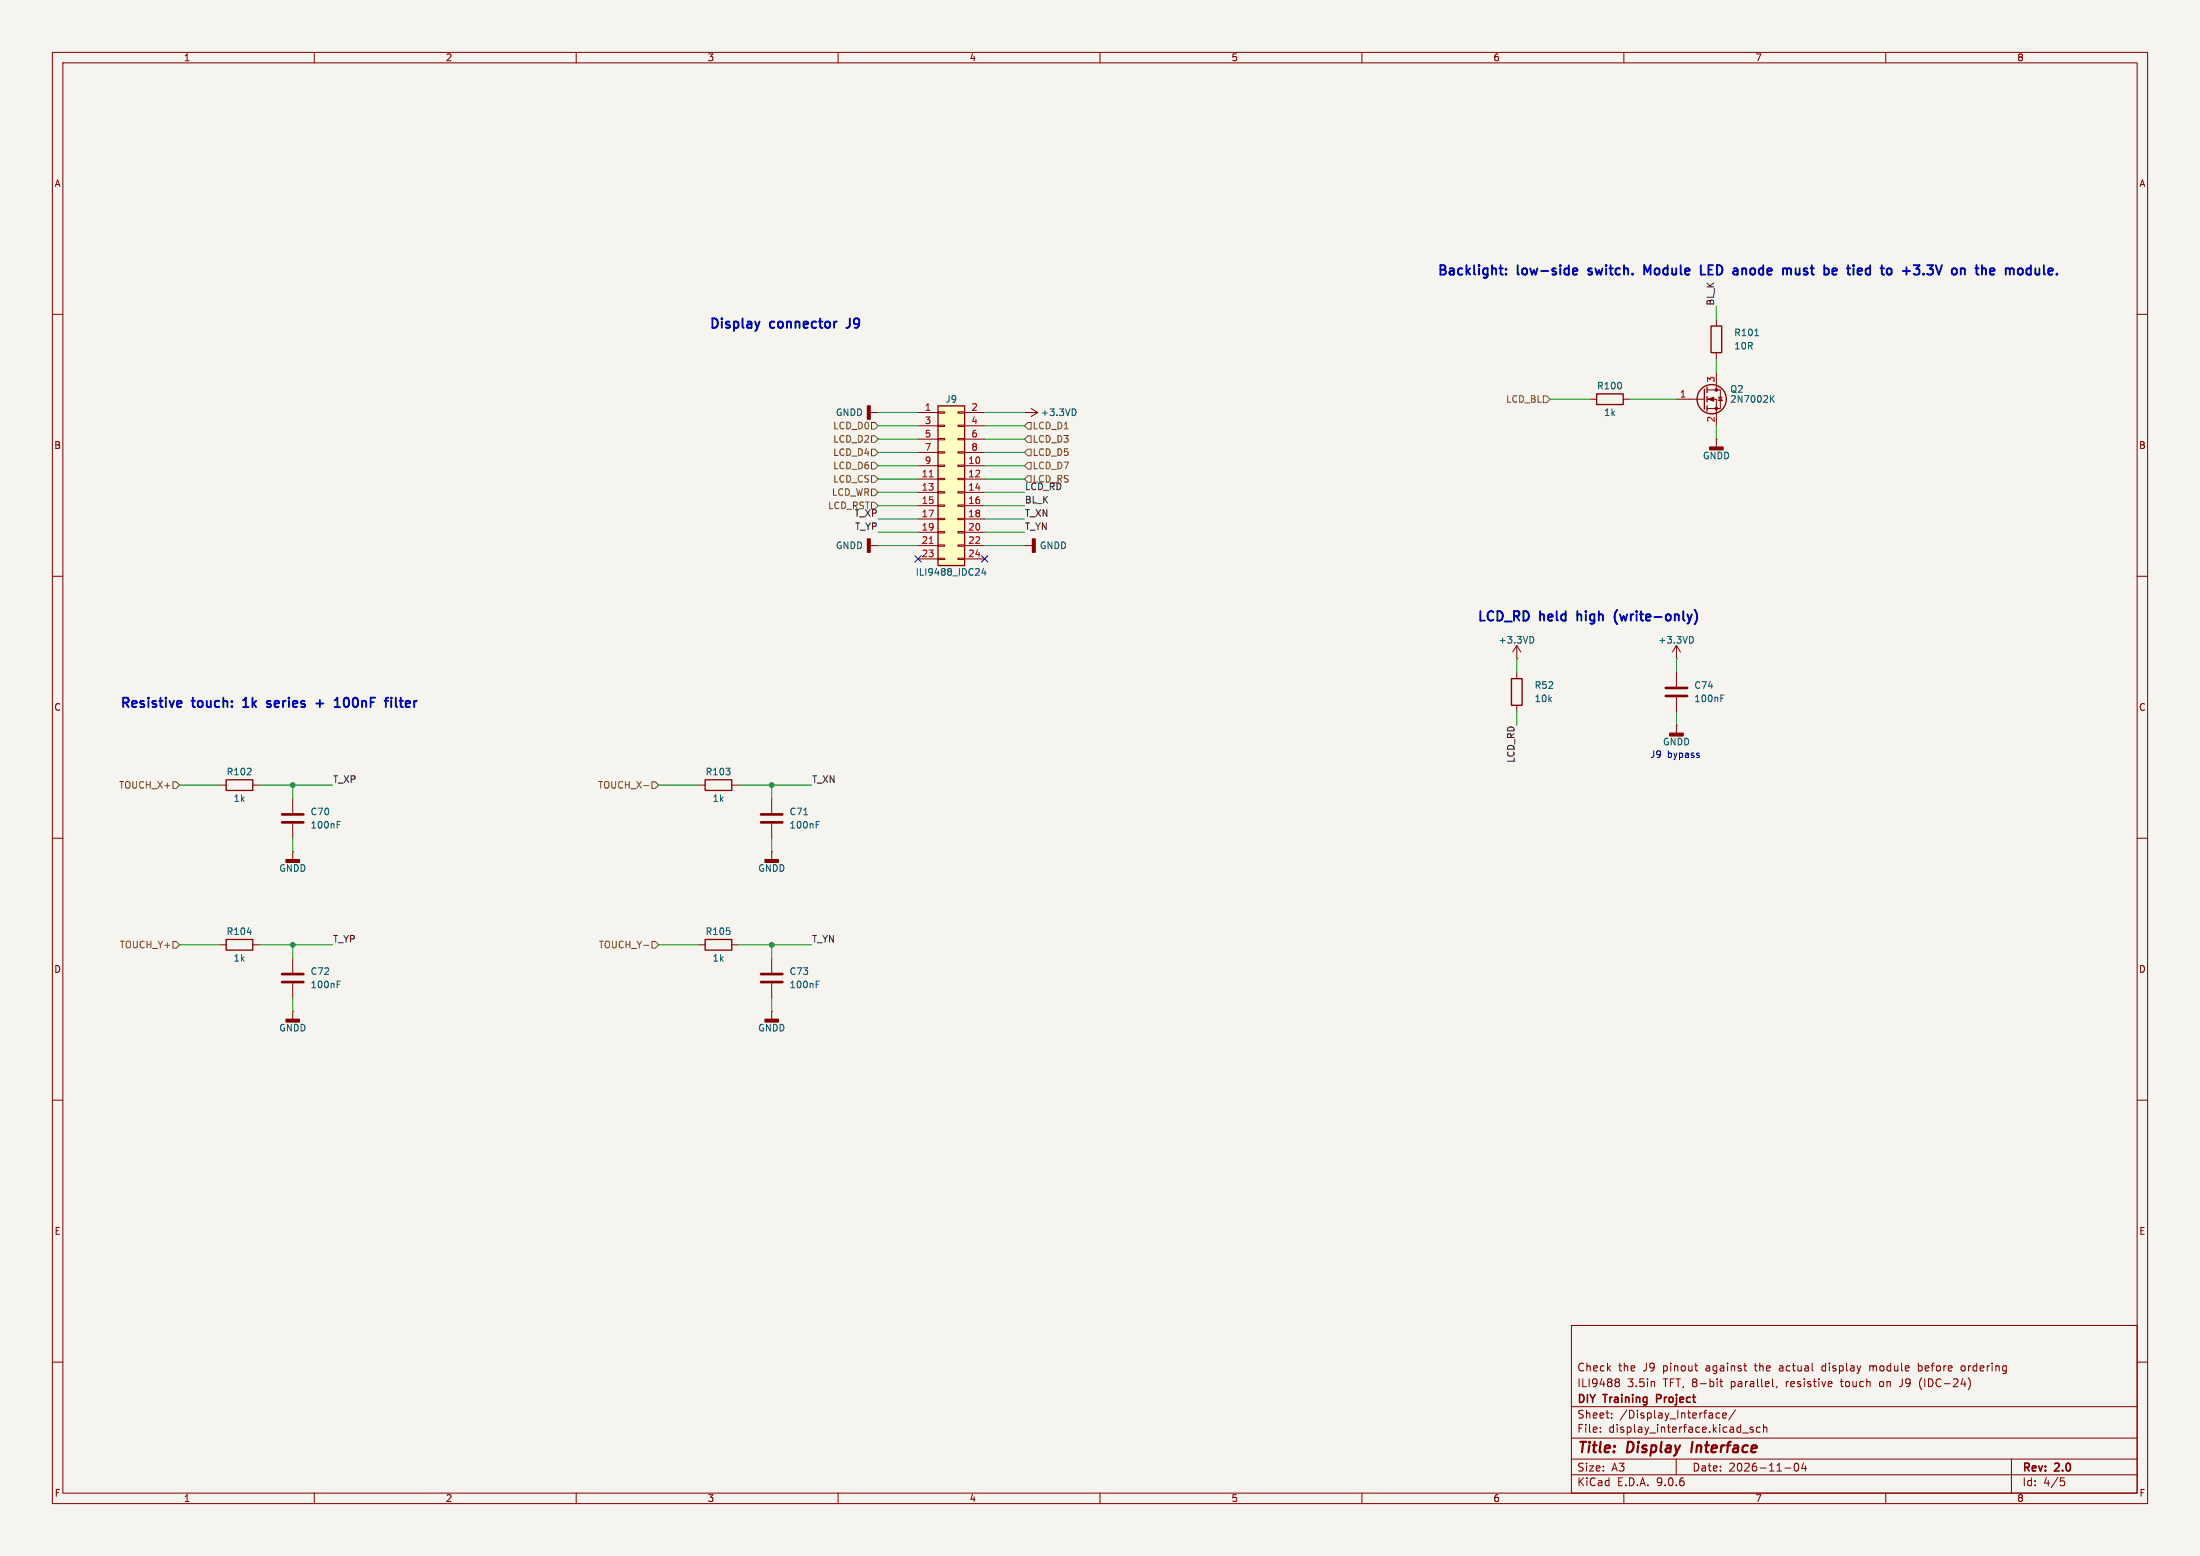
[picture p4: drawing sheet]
(kicad_sch
 (version 20250114)
 (generator "eeschema")
 (generator_version "9.0")
 (paper "A3")
 (title_block
  (title "Display Interface")
  (date "2026-11-04")
  (rev "2.0")
  (company "DIY Training Project")
  (comment 1 "ILI9488 3.5in TFT, 8-bit parallel, resistive touch on J9 (IDC-24)")
  (comment 2 "Check the J9 pinout against the actual display module before ordering"))
 (lib_symbols
  (symbol "Connector_Generic:Conn_02x12_Odd_Even"
   (pin_names
    (offset 1.016) (hide yes)) (exclude_from_sim no) (in_bom yes) (on_board yes)
   (property "Reference" "J" (at 1.27 15.24 0) (effects (font (size 1.27 1.27))))
   (property "Value" "Conn_02x12_Odd_Even" (at 1.27 -17.78 0) (effects (font (size 1.27 1.27))))
   (property "Footprint" "" (at 0 0 0) (effects (font (size 1.27 1.27)) (hide yes)))
   (property "Datasheet" "~" (at 0 0 0) (effects (font (size 1.27 1.27)) (hide yes)))
   (property "Description" "Generic connector, double row, 02x12, odd/even pin numbering scheme (row 1 odd numbers, row 2 even numbers), script generated (kicad-library-utils/schlib/autogen/connector/)" (at 0 0 0) (effects (font (size 1.27 1.27)) (hide yes)))
   (symbol "Conn_02x12_Odd_Even_1_1"
    (rectangle (start -1.27 13.97) (end 3.81 -16.51) (stroke (width 0.254) (type default)) (fill (type background)))
    (rectangle (start -1.27 12.827) (end 0 12.573) (stroke (width 0.1524) (type default)) (fill (type none)))
    (rectangle (start -1.27 10.287) (end 0 10.033) (stroke (width 0.1524) (type default)) (fill (type none)))
    (rectangle (start -1.27 7.747) (end 0 7.493) (stroke (width 0.1524) (type default)) (fill (type none)))
    (rectangle (start -1.27 5.207) (end 0 4.953) (stroke (width 0.1524) (type default)) (fill (type none)))
    (rectangle (start -1.27 2.667) (end 0 2.413) (stroke (width 0.1524) (type default)) (fill (type none)))
    (rectangle (start -1.27 0.127) (end 0 -0.127) (stroke (width 0.1524) (type default)) (fill (type none)))
    (rectangle (start -1.27 -2.413) (end 0 -2.667) (stroke (width 0.1524) (type default)) (fill (type none)))
    (rectangle (start -1.27 -4.953) (end 0 -5.207) (stroke (width 0.1524) (type default)) (fill (type none)))
    (rectangle (start -1.27 -7.493) (end 0 -7.747) (stroke (width 0.1524) (type default)) (fill (type none)))
    (rectangle (start -1.27 -10.033) (end 0 -10.287) (stroke (width 0.1524) (type default)) (fill (type none)))
    (rectangle (start -1.27 -12.573) (end 0 -12.827) (stroke (width 0.1524) (type default)) (fill (type none)))
    (rectangle (start -1.27 -15.113) (end 0 -15.367) (stroke (width 0.1524) (type default)) (fill (type none)))
    (rectangle (start 3.81 12.827) (end 2.54 12.573) (stroke (width 0.1524) (type default)) (fill (type none)))
    (rectangle (start 3.81 10.287) (end 2.54 10.033) (stroke (width 0.1524) (type default)) (fill (type none)))
    (rectangle (start 3.81 7.747) (end 2.54 7.493) (stroke (width 0.1524) (type default)) (fill (type none)))
    (rectangle (start 3.81 5.207) (end 2.54 4.953) (stroke (width 0.1524) (type default)) (fill (type none)))
    (rectangle (start 3.81 2.667) (end 2.54 2.413) (stroke (width 0.1524) (type default)) (fill (type none)))
    (rectangle (start 3.81 0.127) (end 2.54 -0.127) (stroke (width 0.1524) (type default)) (fill (type none)))
    (rectangle (start 3.81 -2.413) (end 2.54 -2.667) (stroke (width 0.1524) (type default)) (fill (type none)))
    (rectangle (start 3.81 -4.953) (end 2.54 -5.207) (stroke (width 0.1524) (type default)) (fill (type none)))
    (rectangle (start 3.81 -7.493) (end 2.54 -7.747) (stroke (width 0.1524) (type default)) (fill (type none)))
    (rectangle (start 3.81 -10.033) (end 2.54 -10.287) (stroke (width 0.1524) (type default)) (fill (type none)))
    (rectangle (start 3.81 -12.573) (end 2.54 -12.827) (stroke (width 0.1524) (type default)) (fill (type none)))
    (rectangle (start 3.81 -15.113) (end 2.54 -15.367) (stroke (width 0.1524) (type default)) (fill (type none)))
    (pin passive line (at -5.08 12.7 0) (length 3.81) (name "Pin_1" (effects (font (size 1.27 1.27)))) (number "1" (effects (font (size 1.27 1.27)))))
    (pin passive line (at -5.08 10.16 0) (length 3.81) (name "Pin_3" (effects (font (size 1.27 1.27)))) (number "3" (effects (font (size 1.27 1.27)))))
    (pin passive line (at -5.08 7.62 0) (length 3.81) (name "Pin_5" (effects (font (size 1.27 1.27)))) (number "5" (effects (font (size 1.27 1.27)))))
    (pin passive line (at -5.08 5.08 0) (length 3.81) (name "Pin_7" (effects (font (size 1.27 1.27)))) (number "7" (effects (font (size 1.27 1.27)))))
    (pin passive line (at -5.08 2.54 0) (length 3.81) (name "Pin_9" (effects (font (size 1.27 1.27)))) (number "9" (effects (font (size 1.27 1.27)))))
    (pin passive line (at -5.08 0 0) (length 3.81) (name "Pin_11" (effects (font (size 1.27 1.27)))) (number "11" (effects (font (size 1.27 1.27)))))
    (pin passive line (at -5.08 -2.54 0) (length 3.81) (name "Pin_13" (effects (font (size 1.27 1.27)))) (number "13" (effects (font (size 1.27 1.27)))))
    (pin passive line (at -5.08 -5.08 0) (length 3.81) (name "Pin_15" (effects (font (size 1.27 1.27)))) (number "15" (effects (font (size 1.27 1.27)))))
    (pin passive line (at -5.08 -7.62 0) (length 3.81) (name "Pin_17" (effects (font (size 1.27 1.27)))) (number "17" (effects (font (size 1.27 1.27)))))
    (pin passive line (at -5.08 -10.16 0) (length 3.81) (name "Pin_19" (effects (font (size 1.27 1.27)))) (number "19" (effects (font (size 1.27 1.27)))))
    (pin passive line (at -5.08 -12.7 0) (length 3.81) (name "Pin_21" (effects (font (size 1.27 1.27)))) (number "21" (effects (font (size 1.27 1.27)))))
    (pin passive line (at -5.08 -15.24 0) (length 3.81) (name "Pin_23" (effects (font (size 1.27 1.27)))) (number "23" (effects (font (size 1.27 1.27)))))
    (pin passive line (at 7.62 12.7 180) (length 3.81) (name "Pin_2" (effects (font (size 1.27 1.27)))) (number "2" (effects (font (size 1.27 1.27)))))
    (pin passive line (at 7.62 10.16 180) (length 3.81) (name "Pin_4" (effects (font (size 1.27 1.27)))) (number "4" (effects (font (size 1.27 1.27)))))
    (pin passive line (at 7.62 7.62 180) (length 3.81) (name "Pin_6" (effects (font (size 1.27 1.27)))) (number "6" (effects (font (size 1.27 1.27)))))
    (pin passive line (at 7.62 5.08 180) (length 3.81) (name "Pin_8" (effects (font (size 1.27 1.27)))) (number "8" (effects (font (size 1.27 1.27)))))
    (pin passive line (at 7.62 2.54 180) (length 3.81) (name "Pin_10" (effects (font (size 1.27 1.27)))) (number "10" (effects (font (size 1.27 1.27)))))
    (pin passive line (at 7.62 0 180) (length 3.81) (name "Pin_12" (effects (font (size 1.27 1.27)))) (number "12" (effects (font (size 1.27 1.27)))))
    (pin passive line (at 7.62 -2.54 180) (length 3.81) (name "Pin_14" (effects (font (size 1.27 1.27)))) (number "14" (effects (font (size 1.27 1.27)))))
    (pin passive line (at 7.62 -5.08 180) (length 3.81) (name "Pin_16" (effects (font (size 1.27 1.27)))) (number "16" (effects (font (size 1.27 1.27)))))
    (pin passive line (at 7.62 -7.62 180) (length 3.81) (name "Pin_18" (effects (font (size 1.27 1.27)))) (number "18" (effects (font (size 1.27 1.27)))))
    (pin passive line (at 7.62 -10.16 180) (length 3.81) (name "Pin_20" (effects (font (size 1.27 1.27)))) (number "20" (effects (font (size 1.27 1.27)))))
    (pin passive line (at 7.62 -12.7 180) (length 3.81) (name "Pin_22" (effects (font (size 1.27 1.27)))) (number "22" (effects (font (size 1.27 1.27)))))
    (pin passive line (at 7.62 -15.24 180) (length 3.81) (name "Pin_24" (effects (font (size 1.27 1.27)))) (number "24" (effects (font (size 1.27 1.27))))))
   (embedded_fonts no))
  (symbol "Device:C"
   (pin_numbers (hide yes))
   (pin_names
    (offset 0.254)) (exclude_from_sim no) (in_bom yes) (on_board yes)
   (property "Reference" "C" (at 0.635 2.54 0) (effects (font (size 1.27 1.27)) (justify left)))
   (property "Value" "C" (at 0.635 -2.54 0) (effects (font (size 1.27 1.27)) (justify left)))
   (property "Footprint" "" (at 0.9652 -3.81 0) (effects (font (size 1.27 1.27)) (hide yes)))
   (property "Datasheet" "~" (at 0 0 0) (effects (font (size 1.27 1.27)) (hide yes)))
   (property "Description" "Unpolarized capacitor" (at 0 0 0) (effects (font (size 1.27 1.27)) (hide yes)))
   (symbol "C_0_1"
    (polyline (pts (xy -2.032 0.762) (xy 2.032 0.762)) (stroke (width 0.508) (type default)) (fill (type none)))
    (polyline (pts (xy -2.032 -0.762) (xy 2.032 -0.762)) (stroke (width 0.508) (type default)) (fill (type none))))
   (symbol "C_1_1"
    (pin passive line (at 0 3.81 270) (length 2.794) (name "~" (effects (font (size 1.27 1.27)))) (number "1" (effects (font (size 1.27 1.27)))))
    (pin passive line (at 0 -3.81 90) (length 2.794) (name "~" (effects (font (size 1.27 1.27)))) (number "2" (effects (font (size 1.27 1.27))))))
   (embedded_fonts no))
  (symbol "Device:R"
   (pin_numbers (hide yes))
   (pin_names
    (offset 0)) (exclude_from_sim no) (in_bom yes) (on_board yes)
   (property "Reference" "R" (at 2.032 0 90) (effects (font (size 1.27 1.27))))
   (property "Value" "R" (at 0 0 90) (effects (font (size 1.27 1.27))))
   (property "Footprint" "" (at -1.778 0 90) (effects (font (size 1.27 1.27)) (hide yes)))
   (property "Datasheet" "~" (at 0 0 0) (effects (font (size 1.27 1.27)) (hide yes)))
   (property "Description" "Resistor" (at 0 0 0) (effects (font (size 1.27 1.27)) (hide yes)))
   (symbol "R_0_1"
    (rectangle (start -1.016 -2.54) (end 1.016 2.54) (stroke (width 0.254) (type default)) (fill (type none))))
   (symbol "R_1_1"
    (pin passive line (at 0 3.81 270) (length 1.27) (name "~" (effects (font (size 1.27 1.27)))) (number "1" (effects (font (size 1.27 1.27)))))
    (pin passive line (at 0 -3.81 90) (length 1.27) (name "~" (effects (font (size 1.27 1.27)))) (number "2" (effects (font (size 1.27 1.27))))))
   (embedded_fonts no))
  (symbol "Transistor_FET:2N7002"
   (pin_names
    (offset 0) (hide yes)) (exclude_from_sim no) (in_bom yes) (on_board yes)
   (property "Reference" "Q" (at 5.08 1.905 0) (effects (font (size 1.27 1.27)) (justify left)))
   (property "Value" "2N7002" (at 5.08 0 0) (effects (font (size 1.27 1.27)) (justify left)))
   (property "Footprint" "Package_TO_SOT_SMD:SOT-23" (at 5.08 -1.905 0) (effects (font (size 1.27 1.27)
    (italic yes)) (justify left) (hide yes)))
   (property "Datasheet" "https://www.onsemi.com/pub/Collateral/NDS7002A-D.PDF" (at 5.08 -3.81 0) (effects (font (size 1.27 1.27)) (justify left) (hide yes)))
   (property "Description" "0.115A Id, 60V Vds, N-Channel MOSFET, SOT-23" (at 0 0 0) (effects (font (size 1.27 1.27)) (hide yes)))
   (symbol "2N7002_0_1"
    (polyline (pts (xy 0.254 1.905) (xy 0.254 -1.905)) (stroke (width 0.254) (type default)) (fill (type none)))
    (polyline (pts (xy 0.254 0) (xy -2.54 0)) (stroke (width 0) (type default)) (fill (type none)))
    (polyline (pts (xy 0.762 2.286) (xy 0.762 1.27)) (stroke (width 0.254) (type default)) (fill (type none)))
    (polyline (pts (xy 0.762 0.508) (xy 0.762 -0.508)) (stroke (width 0.254) (type default)) (fill (type none)))
    (polyline (pts (xy 0.762 -1.27) (xy 0.762 -2.286)) (stroke (width 0.254) (type default)) (fill (type none)))
    (polyline (pts (xy 0.762 -1.778) (xy 3.302 -1.778) (xy 3.302 1.778) (xy 0.762 1.778)) (stroke (width 0) (type default)) (fill (type none)))
    (polyline (pts (xy 1.016 0) (xy 2.032 0.381) (xy 2.032 -0.381) (xy 1.016 0)) (stroke (width 0) (type default)) (fill (type outline)))
    (circle (center 1.651 0) (radius 2.794) (stroke (width 0.254) (type default)) (fill (type none)))
    (polyline (pts (xy 2.54 2.54) (xy 2.54 1.778)) (stroke (width 0) (type default)) (fill (type none)))
    (circle (center 2.54 1.778) (radius 0.254) (stroke (width 0) (type default)) (fill (type outline)))
    (circle (center 2.54 -1.778) (radius 0.254) (stroke (width 0) (type default)) (fill (type outline)))
    (polyline (pts (xy 2.54 -2.54) (xy 2.54 0) (xy 0.762 0)) (stroke (width 0) (type default)) (fill (type none)))
    (polyline (pts (xy 2.921 0.381) (xy 3.683 0.381)) (stroke (width 0) (type default)) (fill (type none)))
    (polyline (pts (xy 3.302 0.381) (xy 2.921 -0.254) (xy 3.683 -0.254) (xy 3.302 0.381)) (stroke (width 0) (type default)) (fill (type none))))
   (symbol "2N7002_1_1"
    (pin input line (at -5.08 0 0) (length 2.54) (name "G" (effects (font (size 1.27 1.27)))) (number "1" (effects (font (size 1.27 1.27)))))
    (pin passive line (at 2.54 5.08 270) (length 2.54) (name "D" (effects (font (size 1.27 1.27)))) (number "3" (effects (font (size 1.27 1.27)))))
    (pin passive line (at 2.54 -5.08 90) (length 2.54) (name "S" (effects (font (size 1.27 1.27)))) (number "2" (effects (font (size 1.27 1.27))))))
   (embedded_fonts no))
  (symbol "power:GNDD"
   (power)
   (pin_numbers (hide yes))
   (pin_names
    (offset 0) (hide yes)) (exclude_from_sim no) (in_bom yes) (on_board yes)
   (property "Reference" "#PWR" (at 0 -6.35 0) (effects (font (size 1.27 1.27)) (hide yes)))
   (property "Value" "GNDD" (at 0 -3.175 0) (effects (font (size 1.27 1.27))))
   (property "Footprint" "" (at 0 0 0) (effects (font (size 1.27 1.27)) (hide yes)))
   (property "Datasheet" "" (at 0 0 0) (effects (font (size 1.27 1.27)) (hide yes)))
   (property "Description" "Power symbol creates a global label with name \"GNDD\" , digital ground" (at 0 0 0) (effects (font (size 1.27 1.27)) (hide yes)))
   (symbol "GNDD_0_1"
    (rectangle (start -1.27 -1.524) (end 1.27 -2.032) (stroke (width 0.254) (type default)) (fill (type outline)))
    (polyline (pts (xy 0 0) (xy 0 -1.524)) (stroke (width 0) (type default)) (fill (type none))))
   (symbol "GNDD_1_1"
    (pin power_in line (at 0 0 270) (length 0) (name "~" (effects (font (size 1.27 1.27)))) (number "1" (effects (font (size 1.27 1.27))))))
   (embedded_fonts no))
  (symbol "scope_training_backpack:+3.3VD"
   (power)
   (pin_numbers (hide yes))
   (pin_names
    (offset 0) (hide yes)) (exclude_from_sim no) (in_bom yes) (on_board yes)
   (property "Reference" "#PWR" (at 0 -3.81 0) (effects (font (size 1.27 1.27)) (hide yes)))
   (property "Value" "+3.3VD" (at 0 3.556 0) (effects (font (size 1.27 1.27))))
   (property "Footprint" "" (at 0 0 0) (effects (font (size 1.27 1.27)) (hide yes)))
   (property "Datasheet" "" (at 0 0 0) (effects (font (size 1.27 1.27)) (hide yes)))
   (property "Description" "Power symbol creates a global label with name \"+3.3VD\"" (at 0 0 0) (effects (font (size 1.27 1.27)) (hide yes)))
   (symbol "+3.3VD_0_1"
    (polyline (pts (xy -0.762 1.27) (xy 0 2.54)) (stroke (width 0) (type default)) (fill (type none)))
    (polyline (pts (xy 0 2.54) (xy 0.762 1.27)) (stroke (width 0) (type default)) (fill (type none)))
    (polyline (pts (xy 0 0) (xy 0 2.54)) (stroke (width 0) (type default)) (fill (type none))))
   (symbol "+3.3VD_1_1"
    (pin power_in line (at 0 0 90) (length 0) (name "~" (effects (font (size 1.27 1.27)))) (number "1" (effects (font (size 1.27 1.27))))))
   (embedded_fonts no)))
 (junction (at 55.88 149.86) (diameter 0) (color 0 0 0 0))
 (junction (at 55.88 180.34) (diameter 0) (color 0 0 0 0))
 (junction (at 147.32 149.86) (diameter 0) (color 0 0 0 0))
 (junction (at 147.32 180.34) (diameter 0) (color 0 0 0 0))
 (wire (pts (xy 34.29 149.86) (xy 41.91 149.86)) (stroke (width 0) (type default)))
 (wire (pts (xy 34.29 180.34) (xy 41.91 180.34)) (stroke (width 0) (type default)))
 (wire (pts (xy 49.53 149.86) (xy 55.88 149.86)) (stroke (width 0) (type default)))
 (wire (pts (xy 49.53 180.34) (xy 55.88 180.34)) (stroke (width 0) (type default)))
 (wire (pts (xy 55.88 149.86) (xy 55.88 152.4)) (stroke (width 0) (type default)))
 (wire (pts (xy 55.88 149.86) (xy 63.5 149.86)) (stroke (width 0) (type default)))
 (wire (pts (xy 55.88 160.02) (xy 55.88 162.56)) (stroke (width 0) (type default)))
 (wire (pts (xy 55.88 180.34) (xy 55.88 182.88)) (stroke (width 0) (type default)))
 (wire (pts (xy 55.88 180.34) (xy 63.5 180.34)) (stroke (width 0) (type default)))
 (wire (pts (xy 55.88 190.5) (xy 55.88 193.04)) (stroke (width 0) (type default)))
 (wire (pts (xy 125.73 149.86) (xy 133.35 149.86)) (stroke (width 0) (type default)))
 (wire (pts (xy 125.73 180.34) (xy 133.35 180.34)) (stroke (width 0) (type default)))
 (wire (pts (xy 140.97 149.86) (xy 147.32 149.86)) (stroke (width 0) (type default)))
 (wire (pts (xy 140.97 180.34) (xy 147.32 180.34)) (stroke (width 0) (type default)))
 (wire (pts (xy 147.32 149.86) (xy 147.32 152.4)) (stroke (width 0) (type default)))
 (wire (pts (xy 147.32 149.86) (xy 154.94 149.86)) (stroke (width 0) (type default)))
 (wire (pts (xy 147.32 160.02) (xy 147.32 162.56)) (stroke (width 0) (type default)))
 (wire (pts (xy 147.32 180.34) (xy 147.32 182.88)) (stroke (width 0) (type default)))
 (wire (pts (xy 147.32 180.34) (xy 154.94 180.34)) (stroke (width 0) (type default)))
 (wire (pts (xy 147.32 190.5) (xy 147.32 193.04)) (stroke (width 0) (type default)))
 (wire (pts (xy 167.64 78.74) (xy 175.26 78.74)) (stroke (width 0) (type default)))
 (wire (pts (xy 167.64 81.28) (xy 175.26 81.28)) (stroke (width 0) (type default)))
 (wire (pts (xy 167.64 83.82) (xy 175.26 83.82)) (stroke (width 0) (type default)))
 (wire (pts (xy 167.64 86.36) (xy 175.26 86.36)) (stroke (width 0) (type default)))
 (wire (pts (xy 167.64 88.9) (xy 175.26 88.9)) (stroke (width 0) (type default)))
 (wire (pts (xy 167.64 91.44) (xy 175.26 91.44)) (stroke (width 0) (type default)))
 (wire (pts (xy 167.64 93.98) (xy 175.26 93.98)) (stroke (width 0) (type default)))
 (wire (pts (xy 167.64 96.52) (xy 175.26 96.52)) (stroke (width 0) (type default)))
 (wire (pts (xy 167.64 99.06) (xy 175.26 99.06)) (stroke (width 0) (type default)))
 (wire (pts (xy 167.64 101.6) (xy 175.26 101.6)) (stroke (width 0) (type default)))
 (wire (pts (xy 167.64 104.14) (xy 175.26 104.14)) (stroke (width 0) (type default)))
 (wire (pts (xy 187.96 78.74) (xy 195.58 78.74)) (stroke (width 0) (type default)))
 (wire (pts (xy 187.96 81.28) (xy 195.58 81.28)) (stroke (width 0) (type default)))
 (wire (pts (xy 187.96 83.82) (xy 195.58 83.82)) (stroke (width 0) (type default)))
 (wire (pts (xy 187.96 86.36) (xy 195.58 86.36)) (stroke (width 0) (type default)))
 (wire (pts (xy 187.96 88.9) (xy 195.58 88.9)) (stroke (width 0) (type default)))
 (wire (pts (xy 187.96 91.44) (xy 195.58 91.44)) (stroke (width 0) (type default)))
 (wire (pts (xy 187.96 93.98) (xy 195.58 93.98)) (stroke (width 0) (type default)))
 (wire (pts (xy 187.96 96.52) (xy 195.58 96.52)) (stroke (width 0) (type default)))
 (wire (pts (xy 187.96 99.06) (xy 195.58 99.06)) (stroke (width 0) (type default)))
 (wire (pts (xy 187.96 101.6) (xy 195.58 101.6)) (stroke (width 0) (type default)))
 (wire (pts (xy 187.96 104.14) (xy 195.58 104.14)) (stroke (width 0) (type default)))
 (wire (pts (xy 289.56 125.73) (xy 289.56 128.27)) (stroke (width 0) (type default)))
 (wire (pts (xy 289.56 135.89) (xy 289.56 138.43)) (stroke (width 0) (type default)))
 (wire (pts (xy 295.91 76.2) (xy 303.53 76.2)) (stroke (width 0) (type default)))
 (wire (pts (xy 311.15 76.2) (xy 320.04 76.2)) (stroke (width 0) (type default)))
 (wire (pts (xy 320.04 125.73) (xy 320.04 128.27)) (stroke (width 0) (type default)))
 (wire (pts (xy 320.04 135.89) (xy 320.04 138.43)) (stroke (width 0) (type default)))
 (wire (pts (xy 327.66 58.42) (xy 327.66 60.96)) (stroke (width 0) (type default)))
 (wire (pts (xy 327.66 68.58) (xy 327.66 71.12)) (stroke (width 0) (type default)))
 (wire (pts (xy 327.66 81.28) (xy 327.66 83.82)) (stroke (width 0) (type default)))
 (no_connect (at 175.26 106.68))
 (no_connect (at 187.96 106.68))
 (hierarchical_label "LCD_D0" (shape input) (at 167.64 81.28 180) (effects (font (size 1.27 1.27)) (justify right)))
 (hierarchical_label "LCD_D2" (shape input) (at 167.64 83.82 180) (effects (font (size 1.27 1.27)) (justify right)))
 (hierarchical_label "LCD_D4" (shape input) (at 167.64 86.36 180) (effects (font (size 1.27 1.27)) (justify right)))
 (hierarchical_label "LCD_D6" (shape input) (at 167.64 88.9 180) (effects (font (size 1.27 1.27)) (justify right)))
 (hierarchical_label "LCD_CS" (shape input) (at 167.64 91.44 180) (effects (font (size 1.27 1.27)) (justify right)))
 (hierarchical_label "LCD_WR" (shape input) (at 167.64 93.98 180) (effects (font (size 1.27 1.27)) (justify right)))
 (hierarchical_label "LCD_RST" (shape input) (at 167.64 96.52 180) (effects (font (size 1.27 1.27)) (justify right)))
 (hierarchical_label "LCD_D1" (shape input) (at 195.58 81.28 0) (effects (font (size 1.27 1.27)) (justify left)))
 (hierarchical_label "LCD_D3" (shape input) (at 195.58 83.82 0) (effects (font (size 1.27 1.27)) (justify left)))
 (hierarchical_label "LCD_D5" (shape input) (at 195.58 86.36 0) (effects (font (size 1.27 1.27)) (justify left)))
 (hierarchical_label "LCD_D7" (shape input) (at 195.58 88.9 0) (effects (font (size 1.27 1.27)) (justify left)))
 (hierarchical_label "LCD_RS" (shape input) (at 195.58 91.44 0) (effects (font (size 1.27 1.27)) (justify left)))
 (label "T_XP" (at 167.64 99.06 180) (effects (font (size 1.27 1.27)) (justify right bottom)))
 (label "T_YP" (at 167.64 101.6 180) (effects (font (size 1.27 1.27)) (justify right bottom)))
 (label "T_XN" (at 195.58 99.06 0) (effects (font (size 1.27 1.27)) (justify left bottom)))
 (label "T_YN" (at 195.58 101.6 0) (effects (font (size 1.27 1.27)) (justify left bottom)))
 (label "LCD_RD" (at 195.58 93.98 0) (effects (font (size 1.27 1.27)) (justify left bottom)))
 (label "BL_K" (at 195.58 96.52 0) (effects (font (size 1.27 1.27)) (justify left bottom)))
 (hierarchical_label "TOUCH_X+" (shape input) (at 34.29 149.86 180) (effects (font (size 1.27 1.27)) (justify right)))
 (label "T_XP" (at 63.5 149.86 0) (effects (font (size 1.27 1.27)) (justify left bottom)))
 (hierarchical_label "TOUCH_X-" (shape input) (at 125.73 149.86 180) (effects (font (size 1.27 1.27)) (justify right)))
 (label "T_XN" (at 154.94 149.86 0) (effects (font (size 1.27 1.27)) (justify left bottom)))
 (hierarchical_label "TOUCH_Y+" (shape input) (at 34.29 180.34 180) (effects (font (size 1.27 1.27)) (justify right)))
 (label "T_YP" (at 63.5 180.34 0) (effects (font (size 1.27 1.27)) (justify left bottom)))
 (hierarchical_label "TOUCH_Y-" (shape input) (at 125.73 180.34 180) (effects (font (size 1.27 1.27)) (justify right)))
 (label "T_YN" (at 154.94 180.34 0) (effects (font (size 1.27 1.27)) (justify left bottom)))
 (hierarchical_label "LCD_BL" (shape input) (at 295.91 76.2 180) (effects (font (size 1.27 1.27)) (justify right)))
 (label "BL_K" (at 327.66 58.42 90) (effects (font (size 1.27 1.27)) (justify left bottom)))
 (label "LCD_RD" (at 289.56 138.43 270) (effects (font (size 1.27 1.27)) (justify right bottom)))
 (text "Display connector J9" (exclude_from_sim no) (at 135.34 60.96 0) (effects (font (size 1.8 1.8) (bold yes)) (justify left top)))
 (text "Resistive touch: 1k series + 100nF filter" (exclude_from_sim no) (at 22.86 133.35 0) (effects (font (size 1.8 1.8) (bold yes)) (justify left top)))
 (text "Backlight: low-side switch. Module LED anode must be tied to +3.3V on the module." (exclude_from_sim no) (at 274.32 50.8 0) (effects (font (size 1.8 1.8) (bold yes)) (justify left top)))
 (text "LCD_RD held high (write-only)" (exclude_from_sim no) (at 281.94 116.84 0) (effects (font (size 1.8 1.8) (bold yes)) (justify left top)))
 (text "J9 bypass" (exclude_from_sim no) (at 314.96 143.51 0) (effects (font (size 1.27 1.27)) (justify left top)))
 (symbol (lib_id "Connector_Generic:Conn_02x12_Odd_Even") (at 180.34 91.44 0) (unit 1) (exclude_from_sim no) (in_bom yes) (on_board yes) (dnp no)
  (property "Reference" "J9" (at 181.61 76.2 0) (effects
 (font
  (size 1.27 1.27))))
  (property "Value" "ILI9488_IDC24" (at 181.61 109.22 0) (effects
 (font
  (size 1.27 1.27))))
  (property "Footprint" "Connector_IDC:IDC-Header_2x12_P2.54mm_Vertical" (at 180.34 91.44 0) (effects
 (font
  (size 1.27 1.27))
 (hide yes)))
  (property "Datasheet" "~" (at 180.34 91.44 0) (effects
 (font
  (size 1.27 1.27))
 (hide yes)))
  (property "Description" "Generic connector, double row, 02x12, odd/even pin numbering scheme (row 1 odd numbers, row 2 even numbers), script generated (kicad-library-utils/schlib/autogen/connector/)" (at 180.34 91.44 0) (effects
 (font
  (size 1.27 1.27))
 (hide yes)))
  (property "ki_keywords" "connector" (at 180.34 91.44 0) (effects
 (font
  (size 1.27 1.27))
 (hide yes)))
  (property "ki_fp_filters" "Connector*:*_2x??_*" (at 180.34 91.44 0) (effects
 (font
  (size 1.27 1.27))
 (hide yes)))
  (pin "1")
  (pin "3")
  (pin "5")
  (pin "7")
  (pin "9")
  (pin "11")
  (pin "13")
  (pin "15")
  (pin "17")
  (pin "19")
  (pin "21")
  (pin "23")
  (pin "2")
  (pin "4")
  (pin "6")
  (pin "8")
  (pin "10")
  (pin "12")
  (pin "14")
  (pin "16")
  (pin "18")
  (pin "20")
  (pin "22")
  (pin "24"))
 (symbol (lib_id "power:GNDD") (at 167.64 78.74 270) (unit 1) (exclude_from_sim no) (in_bom yes) (on_board yes) (dnp no)
  (property "Reference" "#PWR093" (at 161.29 78.74 270) (effects
 (font
  (size 1.27 1.27))
 (hide yes)))
  (property "Value" "GNDD" (at 162.14 78.74 90) (effects (font (size 1.27 1.27))))
  (property "Footprint" "" (at 167.64 78.74 270) (effects
 (font
  (size 1.27 1.27))
 (hide yes)))
  (property "Datasheet" "" (at 167.64 78.74 270) (effects
 (font
  (size 1.27 1.27))
 (hide yes)))
  (property "Description" "Power symbol creates a global label with name \"GNDD\" , digital ground" (at 167.64 78.74 270) (effects
 (font
  (size 1.27 1.27))
 (hide yes)))
  (property "ki_keywords" "global power" (at 167.64 78.74 270) (effects
 (font
  (size 1.27 1.27))
 (hide yes)))
  (pin "1"))
 (symbol (lib_id "scope_training_backpack:+3.3VD") (at 195.58 78.74 270) (unit 1) (exclude_from_sim no) (in_bom yes) (on_board yes) (dnp no)
  (property "Reference" "#PWR094" (at 191.77 78.74 270) (effects
 (font
  (size 1.27 1.27))
 (hide yes)))
  (property "Value" "+3.3VD" (at 202.18 78.74 90) (effects (font (size 1.27 1.27))))
  (property "Footprint" "" (at 195.58 78.74 270) (effects
 (font
  (size 1.27 1.27))
 (hide yes)))
  (property "Datasheet" "" (at 195.58 78.74 270) (effects
 (font
  (size 1.27 1.27))
 (hide yes)))
  (property "Description" "Power symbol creates a global label with name \"+3.3VD\"" (at 195.58 78.74 270) (effects
 (font
  (size 1.27 1.27))
 (hide yes)))
  (property "ki_keywords" "global power" (at 195.58 78.74 270) (effects
 (font
  (size 1.27 1.27))
 (hide yes)))
  (pin "1"))
 (symbol (lib_id "power:GNDD") (at 167.64 104.14 270) (unit 1) (exclude_from_sim no) (in_bom yes) (on_board yes) (dnp no)
  (property "Reference" "#PWR095" (at 161.29 104.14 270) (effects
 (font
  (size 1.27 1.27))
 (hide yes)))
  (property "Value" "GNDD" (at 162.14 104.14 90) (effects (font (size 1.27 1.27))))
  (property "Footprint" "" (at 167.64 104.14 270) (effects
 (font
  (size 1.27 1.27))
 (hide yes)))
  (property "Datasheet" "" (at 167.64 104.14 270) (effects
 (font
  (size 1.27 1.27))
 (hide yes)))
  (property "Description" "Power symbol creates a global label with name \"GNDD\" , digital ground" (at 167.64 104.14 270) (effects
 (font
  (size 1.27 1.27))
 (hide yes)))
  (property "ki_keywords" "global power" (at 167.64 104.14 270) (effects
 (font
  (size 1.27 1.27))
 (hide yes)))
  (pin "1"))
 (symbol (lib_id "power:GNDD") (at 195.58 104.14 90) (unit 1) (exclude_from_sim no) (in_bom yes) (on_board yes) (dnp no)
  (property "Reference" "#PWR096" (at 201.93 104.14 90) (effects
 (font
  (size 1.27 1.27))
 (hide yes)))
  (property "Value" "GNDD" (at 201.08 104.14 90) (effects (font (size 1.27 1.27))))
  (property "Footprint" "" (at 195.58 104.14 90) (effects
 (font
  (size 1.27 1.27))
 (hide yes)))
  (property "Datasheet" "" (at 195.58 104.14 90) (effects
 (font
  (size 1.27 1.27))
 (hide yes)))
  (property "Description" "Power symbol creates a global label with name \"GNDD\" , digital ground" (at 195.58 104.14 90) (effects
 (font
  (size 1.27 1.27))
 (hide yes)))
  (property "ki_keywords" "global power" (at 195.58 104.14 90) (effects
 (font
  (size 1.27 1.27))
 (hide yes)))
  (pin "1"))
 (symbol (lib_id "Device:R") (at 45.72 149.86 90) (unit 1) (exclude_from_sim no) (in_bom yes) (on_board yes) (dnp no)
  (property "Reference" "R102" (at 45.72 147.32 90) (effects (font (size 1.27 1.27))))
  (property "Value" "1k" (at 45.72 152.4 90) (effects (font (size 1.27 1.27))))
  (property "Footprint" "Resistor_SMD:R_0603_1608Metric" (at 45.72 151.638 180) (effects
 (font
  (size 1.27 1.27))
 (hide yes)))
  (property "Datasheet" "~" (at 45.72 149.86 90) (effects
 (font
  (size 1.27 1.27))
 (hide yes)))
  (property "Description" "Resistor" (at 45.72 149.86 90) (effects
 (font
  (size 1.27 1.27))
 (hide yes)))
  (property "ki_keywords" "R res resistor" (at 45.72 149.86 90) (effects
 (font
  (size 1.27 1.27))
 (hide yes)))
  (property "ki_fp_filters" "R_*" (at 45.72 149.86 90) (effects
 (font
  (size 1.27 1.27))
 (hide yes)))
  (pin "1")
  (pin "2"))
 (symbol (lib_id "Device:C") (at 55.88 156.21 0) (unit 1) (exclude_from_sim no) (in_bom yes) (on_board yes) (dnp no)
  (property "Reference" "C70" (at 59.18 154.94 0) (effects (font (size 1.27 1.27)) (justify left)))
  (property "Value" "100nF" (at 59.18 157.48 0) (effects (font (size 1.27 1.27)) (justify left)))
  (property "Footprint" "Capacitor_SMD:C_0603_1608Metric" (at 56.8452 160.02 0) (effects
 (font
  (size 1.27 1.27))
 (hide yes)))
  (property "Datasheet" "~" (at 55.88 156.21 0) (effects
 (font
  (size 1.27 1.27))
 (hide yes)))
  (property "Description" "Unpolarized capacitor" (at 55.88 156.21 0) (effects
 (font
  (size 1.27 1.27))
 (hide yes)))
  (property "ki_keywords" "cap capacitor" (at 55.88 156.21 0) (effects
 (font
  (size 1.27 1.27))
 (hide yes)))
  (property "ki_fp_filters" "C_*" (at 55.88 156.21 0) (effects
 (font
  (size 1.27 1.27))
 (hide yes)))
  (pin "1")
  (pin "2"))
 (symbol (lib_id "power:GNDD") (at 55.88 162.56 0) (unit 1) (exclude_from_sim no) (in_bom yes) (on_board yes) (dnp no)
  (property "Reference" "#PWR097" (at 55.88 168.91 0) (effects
 (font
  (size 1.27 1.27))
 (hide yes)))
  (property "Value" "GNDD" (at 55.88 165.735 0) (effects
 (font
  (size 1.27 1.27))))
  (property "Footprint" "" (at 55.88 162.56 0) (effects
 (font
  (size 1.27 1.27))
 (hide yes)))
  (property "Datasheet" "" (at 55.88 162.56 0) (effects
 (font
  (size 1.27 1.27))
 (hide yes)))
  (property "Description" "Power symbol creates a global label with name \"GNDD\" , digital ground" (at 55.88 162.56 0) (effects
 (font
  (size 1.27 1.27))
 (hide yes)))
  (property "ki_keywords" "global power" (at 55.88 162.56 0) (effects
 (font
  (size 1.27 1.27))
 (hide yes)))
  (pin "1"))
 (symbol (lib_id "Device:R") (at 137.16 149.86 90) (unit 1) (exclude_from_sim no) (in_bom yes) (on_board yes) (dnp no)
  (property "Reference" "R103" (at 137.16 147.32 90) (effects (font (size 1.27 1.27))))
  (property "Value" "1k" (at 137.16 152.4 90) (effects (font (size 1.27 1.27))))
  (property "Footprint" "Resistor_SMD:R_0603_1608Metric" (at 137.16 151.638 180) (effects
 (font
  (size 1.27 1.27))
 (hide yes)))
  (property "Datasheet" "~" (at 137.16 149.86 90) (effects
 (font
  (size 1.27 1.27))
 (hide yes)))
  (property "Description" "Resistor" (at 137.16 149.86 90) (effects
 (font
  (size 1.27 1.27))
 (hide yes)))
  (property "ki_keywords" "R res resistor" (at 137.16 149.86 90) (effects
 (font
  (size 1.27 1.27))
 (hide yes)))
  (property "ki_fp_filters" "R_*" (at 137.16 149.86 90) (effects
 (font
  (size 1.27 1.27))
 (hide yes)))
  (pin "1")
  (pin "2"))
 (symbol (lib_id "Device:C") (at 147.32 156.21 0) (unit 1) (exclude_from_sim no) (in_bom yes) (on_board yes) (dnp no)
  (property "Reference" "C71" (at 150.62 154.94 0) (effects (font (size 1.27 1.27)) (justify left)))
  (property "Value" "100nF" (at 150.62 157.48 0) (effects (font (size 1.27 1.27)) (justify left)))
  (property "Footprint" "Capacitor_SMD:C_0603_1608Metric" (at 148.2852 160.02 0) (effects
 (font
  (size 1.27 1.27))
 (hide yes)))
  (property "Datasheet" "~" (at 147.32 156.21 0) (effects
 (font
  (size 1.27 1.27))
 (hide yes)))
  (property "Description" "Unpolarized capacitor" (at 147.32 156.21 0) (effects
 (font
  (size 1.27 1.27))
 (hide yes)))
  (property "ki_keywords" "cap capacitor" (at 147.32 156.21 0) (effects
 (font
  (size 1.27 1.27))
 (hide yes)))
  (property "ki_fp_filters" "C_*" (at 147.32 156.21 0) (effects
 (font
  (size 1.27 1.27))
 (hide yes)))
  (pin "1")
  (pin "2"))
 (symbol (lib_id "power:GNDD") (at 147.32 162.56 0) (unit 1) (exclude_from_sim no) (in_bom yes) (on_board yes) (dnp no)
  (property "Reference" "#PWR098" (at 147.32 168.91 0) (effects
 (font
  (size 1.27 1.27))
 (hide yes)))
  (property "Value" "GNDD" (at 147.32 165.735 0) (effects
 (font
  (size 1.27 1.27))))
  (property "Footprint" "" (at 147.32 162.56 0) (effects
 (font
  (size 1.27 1.27))
 (hide yes)))
  (property "Datasheet" "" (at 147.32 162.56 0) (effects
 (font
  (size 1.27 1.27))
 (hide yes)))
  (property "Description" "Power symbol creates a global label with name \"GNDD\" , digital ground" (at 147.32 162.56 0) (effects
 (font
  (size 1.27 1.27))
 (hide yes)))
  (property "ki_keywords" "global power" (at 147.32 162.56 0) (effects
 (font
  (size 1.27 1.27))
 (hide yes)))
  (pin "1"))
 (symbol (lib_id "Device:R") (at 45.72 180.34 90) (unit 1) (exclude_from_sim no) (in_bom yes) (on_board yes) (dnp no)
  (property "Reference" "R104" (at 45.72 177.8 90) (effects (font (size 1.27 1.27))))
  (property "Value" "1k" (at 45.72 182.88 90) (effects (font (size 1.27 1.27))))
  (property "Footprint" "Resistor_SMD:R_0603_1608Metric" (at 45.72 182.118 180) (effects
 (font
  (size 1.27 1.27))
 (hide yes)))
  (property "Datasheet" "~" (at 45.72 180.34 90) (effects
 (font
  (size 1.27 1.27))
 (hide yes)))
  (property "Description" "Resistor" (at 45.72 180.34 90) (effects
 (font
  (size 1.27 1.27))
 (hide yes)))
  (property "ki_keywords" "R res resistor" (at 45.72 180.34 90) (effects
 (font
  (size 1.27 1.27))
 (hide yes)))
  (property "ki_fp_filters" "R_*" (at 45.72 180.34 90) (effects
 (font
  (size 1.27 1.27))
 (hide yes)))
  (pin "1")
  (pin "2"))
 (symbol (lib_id "Device:C") (at 55.88 186.69 0) (unit 1) (exclude_from_sim no) (in_bom yes) (on_board yes) (dnp no)
  (property "Reference" "C72" (at 59.18 185.42 0) (effects (font (size 1.27 1.27)) (justify left)))
  (property "Value" "100nF" (at 59.18 187.96 0) (effects (font (size 1.27 1.27)) (justify left)))
  (property "Footprint" "Capacitor_SMD:C_0603_1608Metric" (at 56.8452 190.5 0) (effects
 (font
  (size 1.27 1.27))
 (hide yes)))
  (property "Datasheet" "~" (at 55.88 186.69 0) (effects
 (font
  (size 1.27 1.27))
 (hide yes)))
  (property "Description" "Unpolarized capacitor" (at 55.88 186.69 0) (effects
 (font
  (size 1.27 1.27))
 (hide yes)))
  (property "ki_keywords" "cap capacitor" (at 55.88 186.69 0) (effects
 (font
  (size 1.27 1.27))
 (hide yes)))
  (property "ki_fp_filters" "C_*" (at 55.88 186.69 0) (effects
 (font
  (size 1.27 1.27))
 (hide yes)))
  (pin "1")
  (pin "2"))
 (symbol (lib_id "power:GNDD") (at 55.88 193.04 0) (unit 1) (exclude_from_sim no) (in_bom yes) (on_board yes) (dnp no)
  (property "Reference" "#PWR099" (at 55.88 199.39 0) (effects
 (font
  (size 1.27 1.27))
 (hide yes)))
  (property "Value" "GNDD" (at 55.88 196.215 0) (effects
 (font
  (size 1.27 1.27))))
  (property "Footprint" "" (at 55.88 193.04 0) (effects
 (font
  (size 1.27 1.27))
 (hide yes)))
  (property "Datasheet" "" (at 55.88 193.04 0) (effects
 (font
  (size 1.27 1.27))
 (hide yes)))
  (property "Description" "Power symbol creates a global label with name \"GNDD\" , digital ground" (at 55.88 193.04 0) (effects
 (font
  (size 1.27 1.27))
 (hide yes)))
  (property "ki_keywords" "global power" (at 55.88 193.04 0) (effects
 (font
  (size 1.27 1.27))
 (hide yes)))
  (pin "1"))
 (symbol (lib_id "Device:R") (at 137.16 180.34 90) (unit 1) (exclude_from_sim no) (in_bom yes) (on_board yes) (dnp no)
  (property "Reference" "R105" (at 137.16 177.8 90) (effects (font (size 1.27 1.27))))
  (property "Value" "1k" (at 137.16 182.88 90) (effects (font (size 1.27 1.27))))
  (property "Footprint" "Resistor_SMD:R_0603_1608Metric" (at 137.16 182.118 180) (effects
 (font
  (size 1.27 1.27))
 (hide yes)))
  (property "Datasheet" "~" (at 137.16 180.34 90) (effects
 (font
  (size 1.27 1.27))
 (hide yes)))
  (property "Description" "Resistor" (at 137.16 180.34 90) (effects
 (font
  (size 1.27 1.27))
 (hide yes)))
  (property "ki_keywords" "R res resistor" (at 137.16 180.34 90) (effects
 (font
  (size 1.27 1.27))
 (hide yes)))
  (property "ki_fp_filters" "R_*" (at 137.16 180.34 90) (effects
 (font
  (size 1.27 1.27))
 (hide yes)))
  (pin "1")
  (pin "2"))
 (symbol (lib_id "Device:C") (at 147.32 186.69 0) (unit 1) (exclude_from_sim no) (in_bom yes) (on_board yes) (dnp no)
  (property "Reference" "C73" (at 150.62 185.42 0) (effects (font (size 1.27 1.27)) (justify left)))
  (property "Value" "100nF" (at 150.62 187.96 0) (effects (font (size 1.27 1.27)) (justify left)))
  (property "Footprint" "Capacitor_SMD:C_0603_1608Metric" (at 148.2852 190.5 0) (effects
 (font
  (size 1.27 1.27))
 (hide yes)))
  (property "Datasheet" "~" (at 147.32 186.69 0) (effects
 (font
  (size 1.27 1.27))
 (hide yes)))
  (property "Description" "Unpolarized capacitor" (at 147.32 186.69 0) (effects
 (font
  (size 1.27 1.27))
 (hide yes)))
  (property "ki_keywords" "cap capacitor" (at 147.32 186.69 0) (effects
 (font
  (size 1.27 1.27))
 (hide yes)))
  (property "ki_fp_filters" "C_*" (at 147.32 186.69 0) (effects
 (font
  (size 1.27 1.27))
 (hide yes)))
  (pin "1")
  (pin "2"))
 (symbol (lib_id "power:GNDD") (at 147.32 193.04 0) (unit 1) (exclude_from_sim no) (in_bom yes) (on_board yes) (dnp no)
  (property "Reference" "#PWR100" (at 147.32 199.39 0) (effects
 (font
  (size 1.27 1.27))
 (hide yes)))
  (property "Value" "GNDD" (at 147.32 196.215 0) (effects
 (font
  (size 1.27 1.27))))
  (property "Footprint" "" (at 147.32 193.04 0) (effects
 (font
  (size 1.27 1.27))
 (hide yes)))
  (property "Datasheet" "" (at 147.32 193.04 0) (effects
 (font
  (size 1.27 1.27))
 (hide yes)))
  (property "Description" "Power symbol creates a global label with name \"GNDD\" , digital ground" (at 147.32 193.04 0) (effects
 (font
  (size 1.27 1.27))
 (hide yes)))
  (property "ki_keywords" "global power" (at 147.32 193.04 0) (effects
 (font
  (size 1.27 1.27))
 (hide yes)))
  (pin "1"))
 (symbol (lib_id "Transistor_FET:2N7002") (at 325.12 76.2 0) (unit 1) (exclude_from_sim no) (in_bom yes) (on_board yes) (dnp no)
  (property "Reference" "Q2" (at 330.2 74.295 0) (effects
 (font
  (size 1.27 1.27))
 (justify left)))
  (property "Value" "2N7002K" (at 330.2 76.2 0) (effects
 (font
  (size 1.27 1.27))
 (justify left)))
  (property "Footprint" "Package_TO_SOT_SMD:SOT-23" (at 330.2 78.105 0) (effects
 (font
  (size 1.27 1.27)
  (italic yes))
 (justify left)
 (hide yes)))
  (property "Datasheet" "https://www.onsemi.com/pub/Collateral/NDS7002A-D.PDF" (at 330.2 80.01 0) (effects
 (font
  (size 1.27 1.27))
 (justify left)
 (hide yes)))
  (property "Description" "0.115A Id, 60V Vds, N-Channel MOSFET, SOT-23" (at 325.12 76.2 0) (effects
 (font
  (size 1.27 1.27))
 (hide yes)))
  (property "ki_keywords" "N-Channel Switching MOSFET" (at 325.12 76.2 0) (effects
 (font
  (size 1.27 1.27))
 (hide yes)))
  (property "ki_fp_filters" "SOT?23*" (at 325.12 76.2 0) (effects
 (font
  (size 1.27 1.27))
 (hide yes)))
  (property "MPN" "2N7002K" (at 325.12 76.2 0) (effects (font (size 1.27 1.27)) (hide yes)))
  (pin "1")
  (pin "3")
  (pin "2"))
 (symbol (lib_id "Device:R") (at 307.34 76.2 90) (unit 1) (exclude_from_sim no) (in_bom yes) (on_board yes) (dnp no)
  (property "Reference" "R100" (at 307.34 73.66 90) (effects (font (size 1.27 1.27))))
  (property "Value" "1k" (at 307.34 78.74 90) (effects (font (size 1.27 1.27))))
  (property "Footprint" "Resistor_SMD:R_0603_1608Metric" (at 307.34 77.978 180) (effects
 (font
  (size 1.27 1.27))
 (hide yes)))
  (property "Datasheet" "~" (at 307.34 76.2 90) (effects
 (font
  (size 1.27 1.27))
 (hide yes)))
  (property "Description" "Resistor" (at 307.34 76.2 90) (effects
 (font
  (size 1.27 1.27))
 (hide yes)))
  (property "ki_keywords" "R res resistor" (at 307.34 76.2 90) (effects
 (font
  (size 1.27 1.27))
 (hide yes)))
  (property "ki_fp_filters" "R_*" (at 307.34 76.2 90) (effects
 (font
  (size 1.27 1.27))
 (hide yes)))
  (pin "1")
  (pin "2"))
 (symbol (lib_id "Device:R") (at 327.66 64.77 0) (unit 1) (exclude_from_sim no) (in_bom yes) (on_board yes) (dnp no)
  (property "Reference" "R101" (at 330.96 63.5 0) (effects (font (size 1.27 1.27)) (justify left)))
  (property "Value" "10R" (at 330.96 66.04 0) (effects (font (size 1.27 1.27)) (justify left)))
  (property "Footprint" "Resistor_SMD:R_0603_1608Metric" (at 325.882 64.77 90) (effects
 (font
  (size 1.27 1.27))
 (hide yes)))
  (property "Datasheet" "~" (at 327.66 64.77 0) (effects
 (font
  (size 1.27 1.27))
 (hide yes)))
  (property "Description" "Resistor" (at 327.66 64.77 0) (effects
 (font
  (size 1.27 1.27))
 (hide yes)))
  (property "ki_keywords" "R res resistor" (at 327.66 64.77 0) (effects
 (font
  (size 1.27 1.27))
 (hide yes)))
  (property "ki_fp_filters" "R_*" (at 327.66 64.77 0) (effects
 (font
  (size 1.27 1.27))
 (hide yes)))
  (pin "1")
  (pin "2"))
 (symbol (lib_id "power:GNDD") (at 327.66 83.82 0) (unit 1) (exclude_from_sim no) (in_bom yes) (on_board yes) (dnp no)
  (property "Reference" "#PWR101" (at 327.66 90.17 0) (effects
 (font
  (size 1.27 1.27))
 (hide yes)))
  (property "Value" "GNDD" (at 327.66 86.995 0) (effects
 (font
  (size 1.27 1.27))))
  (property "Footprint" "" (at 327.66 83.82 0) (effects
 (font
  (size 1.27 1.27))
 (hide yes)))
  (property "Datasheet" "" (at 327.66 83.82 0) (effects
 (font
  (size 1.27 1.27))
 (hide yes)))
  (property "Description" "Power symbol creates a global label with name \"GNDD\" , digital ground" (at 327.66 83.82 0) (effects
 (font
  (size 1.27 1.27))
 (hide yes)))
  (property "ki_keywords" "global power" (at 327.66 83.82 0) (effects
 (font
  (size 1.27 1.27))
 (hide yes)))
  (pin "1"))
 (symbol (lib_id "Device:R") (at 289.56 132.08 0) (unit 1) (exclude_from_sim no) (in_bom yes) (on_board yes) (dnp no)
  (property "Reference" "R52" (at 292.86 130.81 0) (effects (font (size 1.27 1.27)) (justify left)))
  (property "Value" "10k" (at 292.86 133.35 0) (effects (font (size 1.27 1.27)) (justify left)))
  (property "Footprint" "Resistor_SMD:R_0603_1608Metric" (at 287.782 132.08 90) (effects
 (font
  (size 1.27 1.27))
 (hide yes)))
  (property "Datasheet" "~" (at 289.56 132.08 0) (effects
 (font
  (size 1.27 1.27))
 (hide yes)))
  (property "Description" "Resistor" (at 289.56 132.08 0) (effects
 (font
  (size 1.27 1.27))
 (hide yes)))
  (property "ki_keywords" "R res resistor" (at 289.56 132.08 0) (effects
 (font
  (size 1.27 1.27))
 (hide yes)))
  (property "ki_fp_filters" "R_*" (at 289.56 132.08 0) (effects
 (font
  (size 1.27 1.27))
 (hide yes)))
  (pin "1")
  (pin "2"))
 (symbol (lib_id "scope_training_backpack:+3.3VD") (at 289.56 125.73 0) (unit 1) (exclude_from_sim no) (in_bom yes) (on_board yes) (dnp no)
  (property "Reference" "#PWR102" (at 289.56 129.54 0) (effects
 (font
  (size 1.27 1.27))
 (hide yes)))
  (property "Value" "+3.3VD" (at 289.56 122.174 0) (effects
 (font
  (size 1.27 1.27))))
  (property "Footprint" "" (at 289.56 125.73 0) (effects
 (font
  (size 1.27 1.27))
 (hide yes)))
  (property "Datasheet" "" (at 289.56 125.73 0) (effects
 (font
  (size 1.27 1.27))
 (hide yes)))
  (property "Description" "Power symbol creates a global label with name \"+3.3VD\"" (at 289.56 125.73 0) (effects
 (font
  (size 1.27 1.27))
 (hide yes)))
  (property "ki_keywords" "global power" (at 289.56 125.73 0) (effects
 (font
  (size 1.27 1.27))
 (hide yes)))
  (pin "1"))
 (symbol (lib_id "Device:C") (at 320.04 132.08 0) (unit 1) (exclude_from_sim no) (in_bom yes) (on_board yes) (dnp no)
  (property "Reference" "C74" (at 323.34 130.81 0) (effects (font (size 1.27 1.27)) (justify left)))
  (property "Value" "100nF" (at 323.34 133.35 0) (effects (font (size 1.27 1.27)) (justify left)))
  (property "Footprint" "Capacitor_SMD:C_0603_1608Metric" (at 321.0052 135.89 0) (effects
 (font
  (size 1.27 1.27))
 (hide yes)))
  (property "Datasheet" "~" (at 320.04 132.08 0) (effects
 (font
  (size 1.27 1.27))
 (hide yes)))
  (property "Description" "Unpolarized capacitor" (at 320.04 132.08 0) (effects
 (font
  (size 1.27 1.27))
 (hide yes)))
  (property "ki_keywords" "cap capacitor" (at 320.04 132.08 0) (effects
 (font
  (size 1.27 1.27))
 (hide yes)))
  (property "ki_fp_filters" "C_*" (at 320.04 132.08 0) (effects
 (font
  (size 1.27 1.27))
 (hide yes)))
  (pin "1")
  (pin "2"))
 (symbol (lib_id "scope_training_backpack:+3.3VD") (at 320.04 125.73 0) (unit 1) (exclude_from_sim no) (in_bom yes) (on_board yes) (dnp no)
  (property "Reference" "#PWR103" (at 320.04 129.54 0) (effects
 (font
  (size 1.27 1.27))
 (hide yes)))
  (property "Value" "+3.3VD" (at 320.04 122.174 0) (effects
 (font
  (size 1.27 1.27))))
  (property "Footprint" "" (at 320.04 125.73 0) (effects
 (font
  (size 1.27 1.27))
 (hide yes)))
  (property "Datasheet" "" (at 320.04 125.73 0) (effects
 (font
  (size 1.27 1.27))
 (hide yes)))
  (property "Description" "Power symbol creates a global label with name \"+3.3VD\"" (at 320.04 125.73 0) (effects
 (font
  (size 1.27 1.27))
 (hide yes)))
  (property "ki_keywords" "global power" (at 320.04 125.73 0) (effects
 (font
  (size 1.27 1.27))
 (hide yes)))
  (pin "1"))
 (symbol (lib_id "power:GNDD") (at 320.04 138.43 0) (unit 1) (exclude_from_sim no) (in_bom yes) (on_board yes) (dnp no)
  (property "Reference" "#PWR104" (at 320.04 144.78 0) (effects
 (font
  (size 1.27 1.27))
 (hide yes)))
  (property "Value" "GNDD" (at 320.04 141.605 0) (effects
 (font
  (size 1.27 1.27))))
  (property "Footprint" "" (at 320.04 138.43 0) (effects
 (font
  (size 1.27 1.27))
 (hide yes)))
  (property "Datasheet" "" (at 320.04 138.43 0) (effects
 (font
  (size 1.27 1.27))
 (hide yes)))
  (property "Description" "Power symbol creates a global label with name \"GNDD\" , digital ground" (at 320.04 138.43 0) (effects
 (font
  (size 1.27 1.27))
 (hide yes)))
  (property "ki_keywords" "global power" (at 320.04 138.43 0) (effects
 (font
  (size 1.27 1.27))
 (hide yes)))
  (pin "1"))
 
 (embedded_fonts no))
